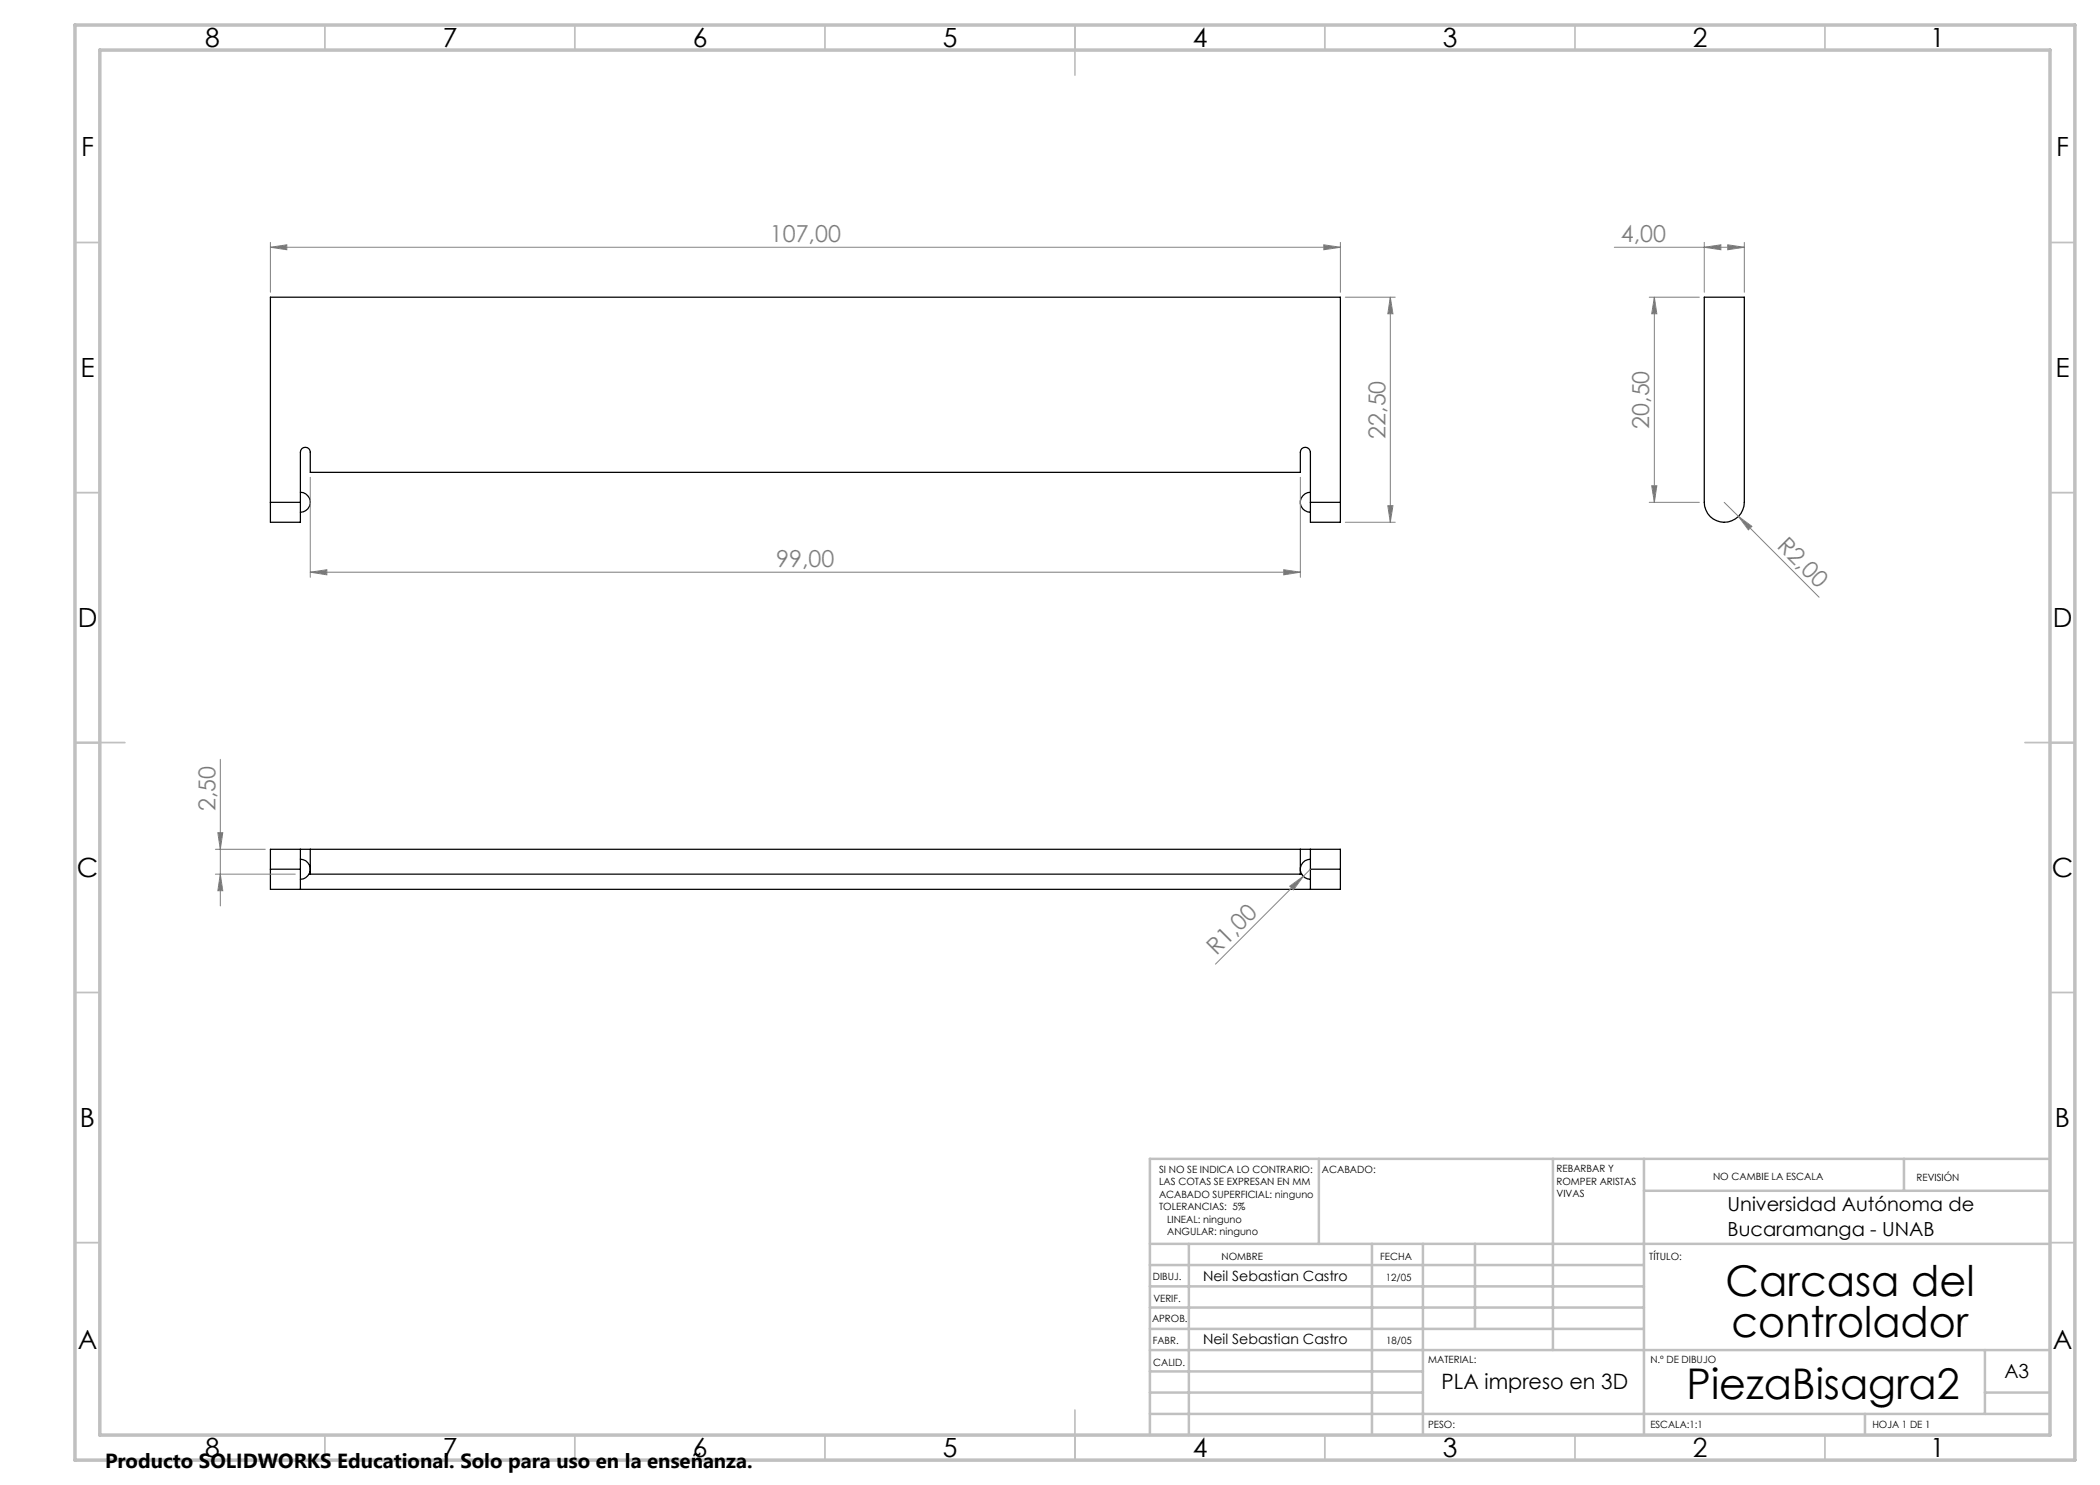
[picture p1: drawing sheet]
<svg xmlns="http://www.w3.org/2000/svg" width="420mm" height="297mm" viewBox="0 0 420 297" stroke-linecap="round" stroke-linejoin="round" font-family="sans-serif">
<g fill="none" stroke="#000" stroke-width=".25">
<path d="M340.9 59.4h8v41.1a4 4 0 0 1-4 4 4 4 0 0 1-4-4zM60.1 98.5a1.99 1.99 0 0 1 2 1.9 1.99 1.99 0 0 1-2 2M262.1 98.5a1.99 1.99 0 0 0-2 1.9 1.99 1.99 0 0 0 2 2M54.1 100.5v4h6v-4M54.1 100.5h6M54.1 100.5v-41.1h214v41.1M60.1 100.5v-10.1a.99 .99 0 0 1 1-.9 .99 .99 0 0 1 1 .9v4.1h198v-4.1a1.01 1.01 0 0 1 1-.9 1.01 1.01 0 0 1 1 .9v10.1M262.1 100.5v4h6v-4M262.1 100.5h6M54.1 173.8v4.1h214v-4.1M54.1 173.8h6M60.1 171.8a2.01 2.01 0 0 1 2 2 2.01 2.01 0 0 1-2 2.1"/>
<path d="M60.1 173.8v4.1M60.1 169.9h-6v3.9M60.1 169.9v3.9M60.1 169.9h2M61.8 174.8h.3M62.1 169.9v4.9M62.1 169.9h198M62.1 174.8h198M260.1 174.8h.3M260.1 169.9h2M260.1 169.9v4.9M262.1 171.8a2.01 2.01 0 0 0-2.1 2 2.01 2.01 0 0 0 2.1 2.1"/>
<path d="M262.1 173.8v4.1M262.1 169.9h6v3.9M262.1 169.9v3.9M262.1 173.8h6"/>
</g>
<g fill="none" stroke="#808080" stroke-width=".2">
<path d="M54.1 49.5l3.3-.5v.9zM54.1 49.5h214M54.1 48.5v10M264.8 49l3.3 .5-3.3 .4zM268.1 48.5v10M269.1 59.4h9.9M278.1 59.4l.5 3.4h-1zM278.1 59.4v45.1M322.9 49.5h26M329.8 59.4h10.1M330.9 59.4l.5 3.4h-1.1zM330.9 59.4v41.1"/>
<path d="M340.9 49.5l3.3-.5v.9zM340.9 48.5v10M345.5 49l3.4 .5-3.4 .4zM348.9 48.5v10M62.1 95.5v20M260.1 95.5v20M330.3 97.2h1.1l-.5 3.3zM62.1 114.4l3.3-.5v1.1zM62.1 114.4h198M256.8 113.9l3.3 .5-3.3 .6zM269.1 104.5h9.9M277.6 101.1h1l-.5 3.4z"/>
<path d="M329.8 100.5h10.1M344.8 100.5l2.9 2.8M347.7 103.3l2.7 2-.7 .7zM347.7 103.3l16.1 16.1M44.1 151.9v29.3M43.1 174.8h16M43.1 169.9h10M43.6 166.5h1l-.5 3.4zM44.1 174.8l.5 3.3h-1zM258 177.2l2.7-1.9-2 2.7zM262.1 173.8l-19 19"/>
</g>
<g fill="none" stroke="#c0c0c0" stroke-width=".35">
<path d="M65 5v5M115 5v5M165 5v5M215 5v10M265 5v5M315 5v5M365 5v5M15 48.5h5M410 48.5h5M15 98.5h5M410 98.5h5M15 148.5h10"/>
<path d="M405 148.5h10M15 198.5h5M410 198.5h5M15 248.5h5M410 248.5h5M65 287v5M115 287v5M165 287v5M215 282v10M265 287v5M315 287v5M365 287v5"/>
</g>
<g fill="none" stroke="#c0c0c0" stroke-width=".5">
<path d="M263.8 231.8v17M310.6 231.8v38.2M328.8 231.8v55.2M328.8 238.2h81.2M380.8 231.8v6.4M410 231.8h-180v55.2M230 248.8h180M230 257.3h98.8M230 253h98.8M237.8 248.8v38.2M274.4 248.8v38.2M284.6 248.8v38.2"/>
<path d="M295 248.8v17M230 265.8h98.8M230 261.5h98.8M230 278.5h54.6M230 274.3h54.6M230 270h180M397 278.5h13M397 270v12.8M230 282.8h180M373 282.8v4.2"/>
</g>
<path d="M15 5h400v287h-400zM20 10h390v277h-390z" fill="none" stroke="#c0c0c0" stroke-width=".7"/>
<g fill="#808080">
<path d="M258 177.2l2.7-1.9-2 2.7z"/>
<path d="M347.7 103.3l2.7 2-.7 .7z"/>
<path d="M345.5 49l3.4 .5-3.4 .4zM340.9 49.5l3.3-.5v.9z"/>
<path d="M256.8 113.9l3.3 .5-3.3 .6zM62.1 114.4l3.3-.5v1.1z"/>
<path d="M54.1 49.5l3.3-.5v.9zM264.8 49l3.3 .5-3.3 .4z"/>
<path d="M44.1 174.8l.5 3.3h-1zM43.6 166.5h1l-.5 3.4z"/>
<path d="M330.9 59.4l.5 3.4h-1.1zM330.3 97.2h1.1l-.5 3.3z"/>
<path d="M278.1 59.4l.5 3.4h-1zM277.6 101.1h1l-.5 3.4z"/>
</g>
<g font-size="8.5">
<text x="345.1" y="259.3">Carcasa del</text>
<text x="346.3" y="267.4">controlador</text>
<text x="337.3" y="279.7">PiezaBisagra2</text>
</g>
<g font-size="5.3">
<text x="41" y="9.5">8</text>
<text x="88.5" y="9.5">7</text>
<text x="138.5" y="9.5">6</text>
<text x="188.5" y="9.5">5</text>
<text x="238.5" y="9.5">4</text>
<text x="288.5" y="9.5">3</text>
<text x="338.5" y="9.5">2</text>
<text x="386" y="9.5">1</text>
<text x="16.2" y="31.2">F</text>
<text x="411.2" y="31.2">F</text>
<text x="16.1" y="75.5">E</text>
<text x="411.1" y="75.5">E</text>
<text x="15.5" y="125.5">D</text>
<text x="410.5" y="125.5">D</text>
<text x="15.4" y="175.5">C</text>
<text x="410.4" y="175.5">C</text>
<text x="16" y="225.5">B</text>
<text x="411" y="225.5">B</text>
<text x="15.5" y="269.7">A</text>
<text x="410.5" y="269.7">A</text>
<text x="41" y="291.5">8</text>
<text x="88.5" y="291.5">7</text>
<text x="138.5" y="291.5">6</text>
<text x="188.5" y="291.5">5</text>
<text x="238.5" y="291.5">4</text>
<text x="288.5" y="291.5">3</text>
<text x="338.5" y="291.5">2</text>
<text x="386" y="291.5">1</text>
</g>
<g font-size="4.7" fill="#808080">
<text x="154" y="48.4">107,00</text>
<text x="324.2" y="48.4">4,00</text>
<text x="277.1" y="87.8" transform="rotate(-90 277.1 87.8)">22,50</text>
<text x="329.9" y="85.8" transform="rotate(-90 329.9 85.8)">20,50</text>
<text x="155.3" y="113.4">99,00</text>
<text x="355.2" y="109.4" transform="rotate(45 355.2 109.4)">R2,00</text>
<text x="43.1" y="162.2" transform="rotate(-90 43.1 162.2)">2,50</text>
<text x="243.3" y="191.2" transform="rotate(-45 243.3 191.2)">R1,00</text>
</g>
<text font-size="4.2" x="288.3" y="277.9">PLA impreso en 3D</text>
<text font-size="4.1" x="21" y="293.7">Producto SOLIDWORKS Educational. Solo para uso en la enseñanza.</text>
<g font-size="3.9">
<text x="345.5" y="242.2">Universidad Autónoma de</text>
<text x="345.5" y="247.1">Bucaramanga - UNAB</text>
<text x="400.9" y="275.5">A3</text>
</g>
<g font-size="2.8">
<text x="240.6" y="256.1">Neil Sebastian Castro</text>
<text x="240.6" y="268.8">Neil Sebastian Castro</text>
</g>
<g font-size="2">
<text x="231.8" y="234.6">SI NO SE INDICA LO CONTRARIO:</text>
<text x="231.8" y="237.1">LAS COTAS SE EXPRESAN EN MM</text>
<text x="231.8" y="239.6">ACABADO SUPERFICIAL: ninguno</text>
<text x="264.4" y="234.6">ACABADO:</text>
<text x="311.3" y="234.5">REBARBAR Y</text>
<text x="311.3" y="237">ROMPER ARISTAS</text>
<text x="311.3" y="239.5">VIVAS</text>
<text x="342.6" y="236">NO CAMBIE LA ESCALA</text>
<text x="383.3" y="236.2">REVISIÓN</text>
<text x="231.8" y="242.1">TOLERANCIAS: 5%</text>
<text x="233.4" y="244.6">LINEAL: ninguno</text>
<text x="233.4" y="247.1">ANGULAR: ninguno</text>
<text x="244.3" y="252">NOMBRE</text>
<text x="276" y="252">FECHA</text>
<text x="329.9" y="251.9">TÍTULO:</text>
<text x="230.6" y="256.1">DIBUJ.</text>
<text x="277.2" y="256.1">12/05</text>
<text x="230.7" y="260.3">VERIF.</text>
<text x="230.4" y="264.4">APROB.</text>
<text x="230.5" y="268.8">FABR.</text>
<text x="277.2" y="268.7">18/05</text>
<text x="230.7" y="273.1">CALID.</text>
<text x="285.6" y="272.5">MATERIAL:</text>
<text x="330.1" y="272.5">N.º DE DIBUJO</text>
<text x="285.6" y="285.5">PESO:</text>
<text x="330.1" y="285.6">ESCALA:1:1</text>
<text x="374.5" y="285.6">HOJA 1 DE 1</text>
</g>
</svg>
